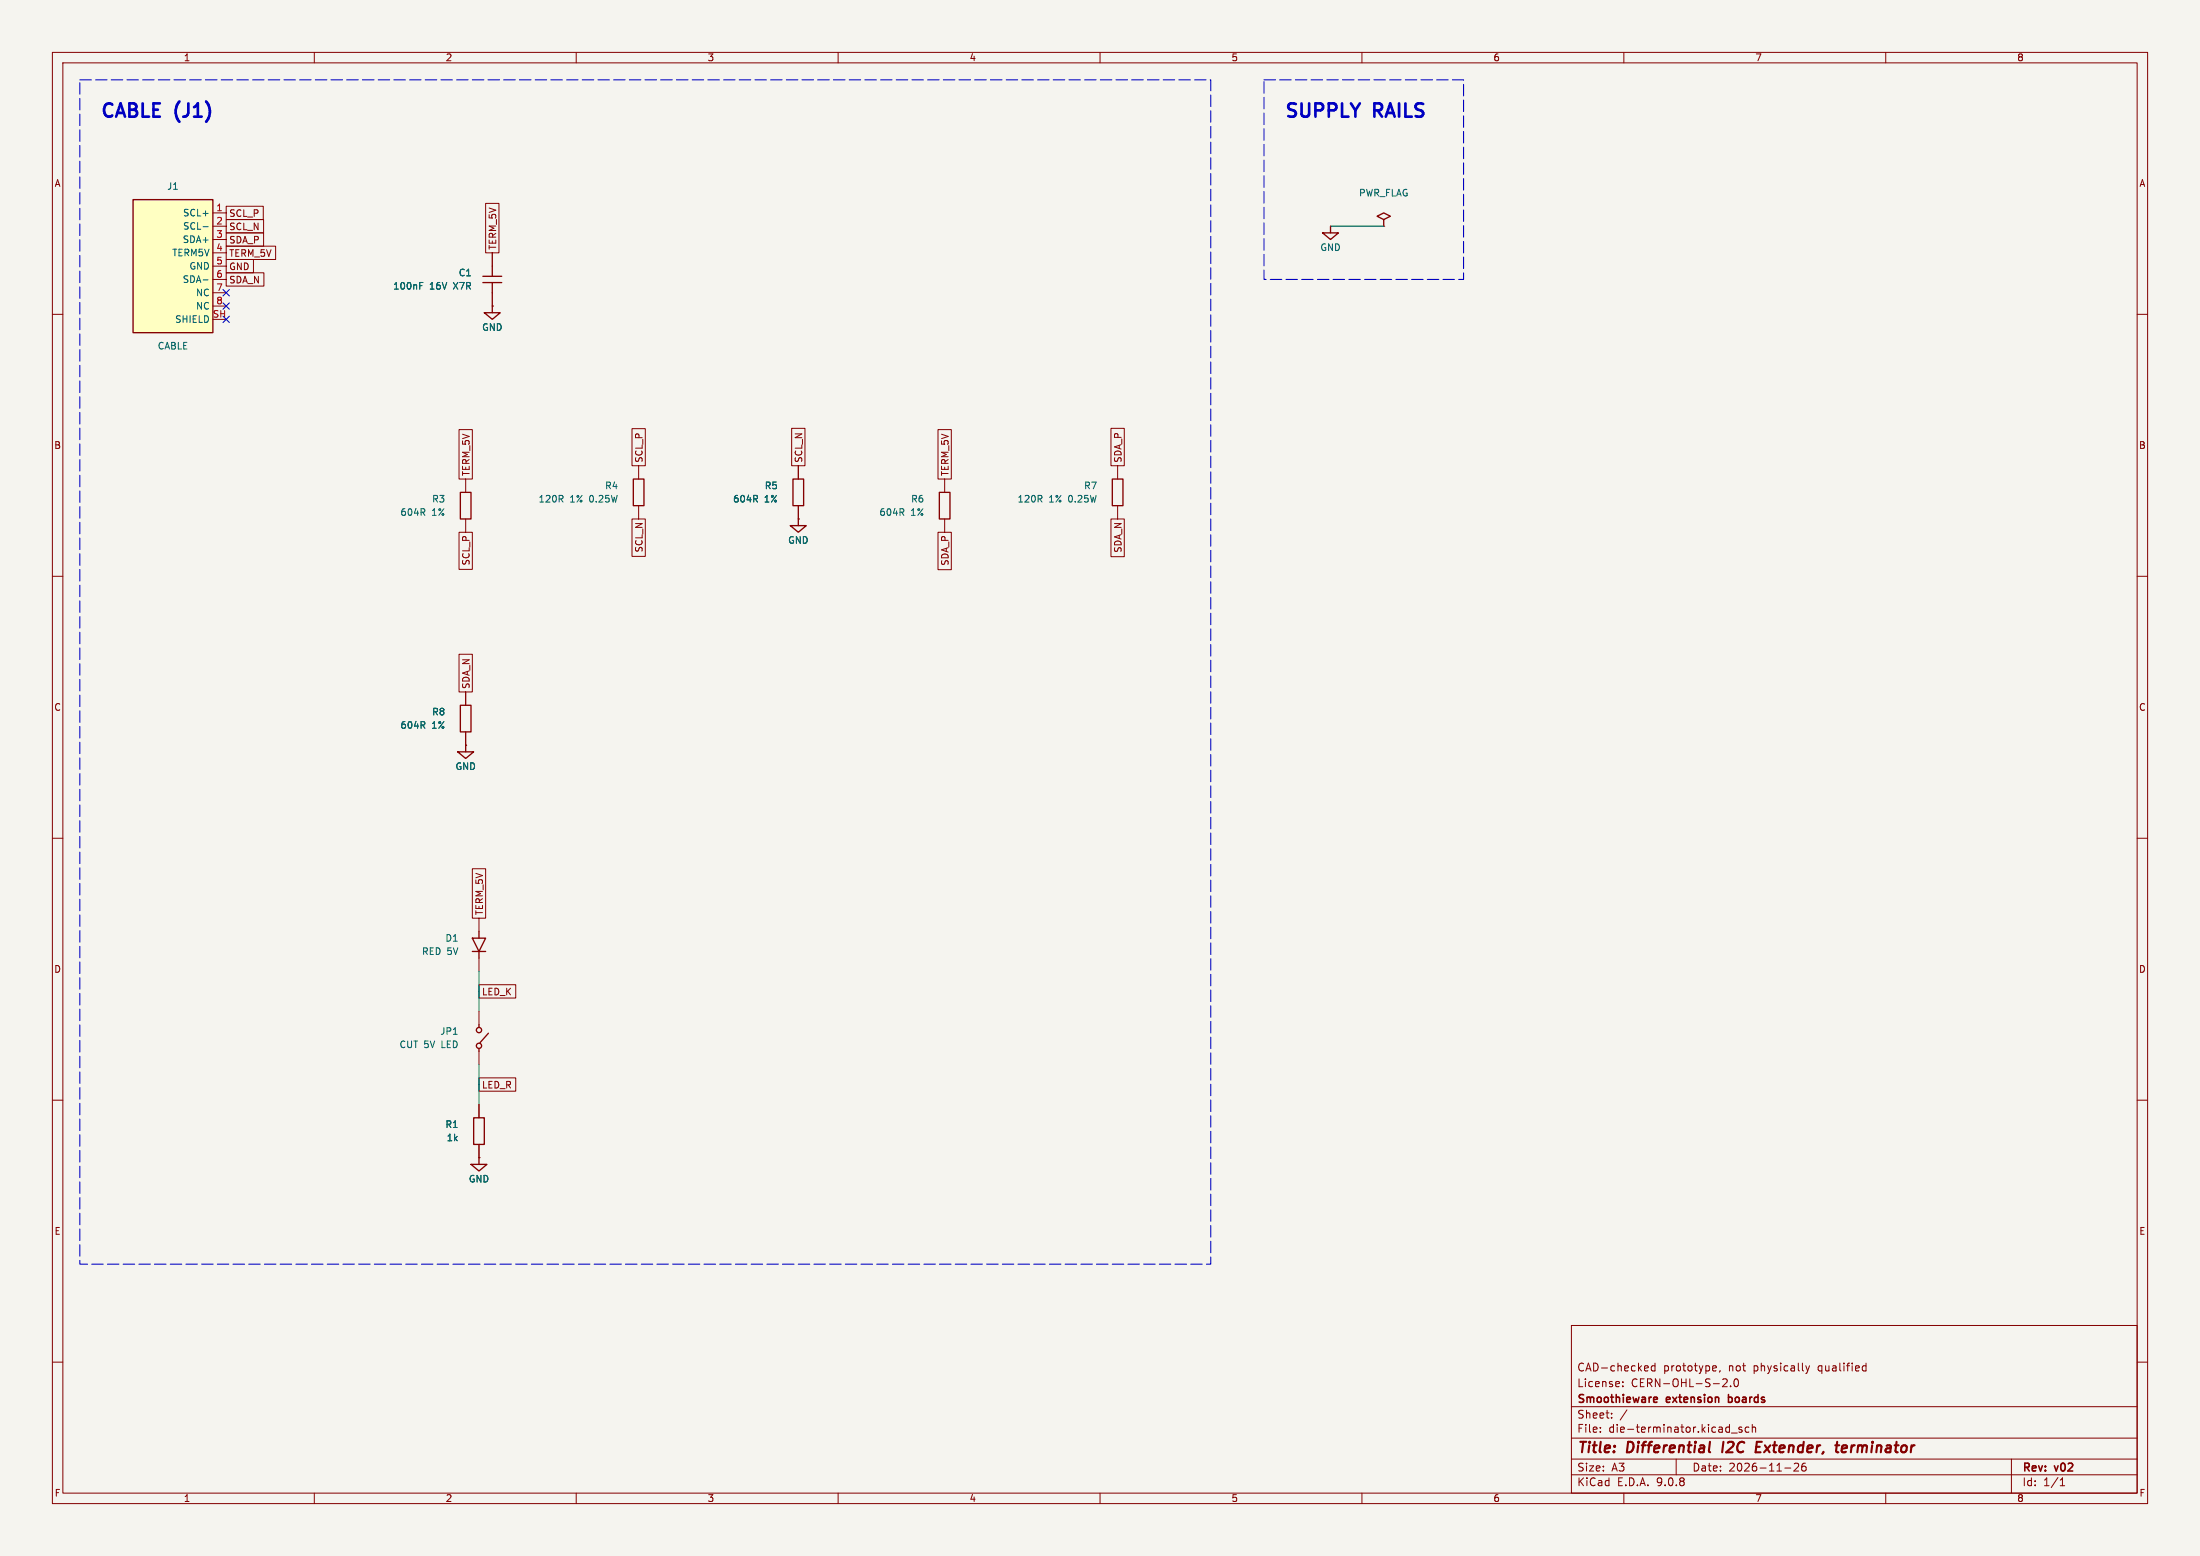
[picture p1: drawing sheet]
<svg xmlns="http://www.w3.org/2000/svg" width="420mm" height="297mm" viewBox="0 0 420 297" stroke-linecap="round" stroke-linejoin="round" font-family="sans-serif">
<path d="M0 0h420v297h-420z" fill="#f5f4ef" stroke="#f5f4ef" stroke-width=".19"/>
<g fill="none" stroke="#840000" stroke-width=".19">
<path d="M10 10h400v277h-400zM12 12h396v273h-396zM60 10v2M110 10v2M160 10v2M210 10v2M260 10v2M310 10v2M360 10v2M94 58.4h.1M94 48.3v2.5M94 55.9v2.5"/>
<path d="M10 60h2M408 60h2M10 110h2M408 110h2M10 160h2M408 160h2M91.4 175.3v2.5M91.4 182.9v2.5M10 210h2M408 210h2M300 253h108v32h-108zM10 260h2"/>
<path d="M300 278.5h108M300 274.5h108M300 268.5h108M305.5 273.2v.2M305.5 272.5v.1M307.7 270.5v.2M307.7 269.8v.1M309.8 264.5v.2M309.8 263.8v.1M310.6 269.1l-1.3 1.9M314.4 260.7l.3 .3-.8 .2M314.6 261.6l-.2 .1"/>
<path d="M315.9 260.2v1.5M315.9 260.8l-.4-.1-.3 .3 .2 .6h.5M320 278.5v3M327.2 260.7l.4 .1 .1 .2-.8 .2M327.6 261.6l-.4 .1M328.4 261.6l-.2 .3M328.9 263.3l.5-.1 .3 .1v.3l-.9 1.1h.9M330.4 264.5v.2M330.5 273.5h1.2M331.2 263.3l.2-.1a.8 .8 0 0 1 .5 .7 .8 .8 0 0 1-.5 .8l-.2-.2-.2-.4zM332.5 272.5l-.3-.1-.3 .2 .1 .2 .5 .2v.3h-.6M333.9 272.5l-.5-.1-.2 .3 .1 .6h.6"/>
<path d="M334.5 272.5l.2-.1 .4 .1 .1 .9M334.5 271.9v1.5M342.7 279.3l-.2 .1M343.1 279.3l.3 .3-.1 .3-.9 .9h1M344.4 279.3l-.2 .1a1.01 1.01 0 0 0 0 1.4l.5-.2 .1-.5-.3-.2h-.4l-.2 .2M344.7 260.7l.4 1M345.1 261.7l-.4 .5M345.4 260.7l-.3 1M355.7 261.6h.5M355.7 260.8h.5M356.2 260.2v1.5M384 278.5v6.5"/>
<path d="M408 260h2M60 285v2M110 285v2M160 285v2M210 285v2M260 285v2M300 281.5h108M310 285v2M340.7 280.2h1.2M360 285v2M393.3 283.6h.9M393.3 282.5l.4-.4v1.5"/>
</g>
<path d="M326.3 277.1l.2 .1M326.4 275.2l-.2 1.7M329 275.2l-.2 2M335.3 276.2h.6M336.3 275.2h-.9l-.3 2h1M350.4 275.9h.7M350.7 275.2l-.2 1.7 .1 .2 .4 .1M352.4 275.9l-.6 .1-.2 .9 .2 .3 .6-.1M352.6 276.3l-1 .2" fill="none" stroke="#840000" stroke-width=".4"/>
<path d="M315.9 266.7l.4 .1 .1 .2-.7 .2M316.3 267.6l-.4 .1M330 266.2v1.5M330 267.6l.1 .1M330.1 266.7l-.1 .1" fill="none" stroke="#840000" stroke-width=".3"/>
<path d="M92.2 52.7h3.6M92.2 53.9h3.6M92.5 59.7h3l-1.5 1.3zM94 50.8v1.9M94 53.9v2M94 58.4v1.3M90.2 179.1h2.5l-1.3 2.5zM91.4 177.8v1.3M90.2 181.6h2.5M91.4 181.6v1.3" fill="none" stroke="#840000" stroke-width=".25"/>
<path d="M80.1 54.5h.5M80.1 53.9h.6" fill="none" stroke="#006464" stroke-width=".19"/>
<path d="M25.4 38.1h15.2v25.4h-15.2z" fill="#ffffc2"/>
<g fill="none" stroke="#840000" stroke-width=".25">
<path d="M25.4 38.1h15.2v25.4h-15.2zM252.5 44.5h3l-1.5 1.2zM254 43.2v1.3M264.2 41.9l1.2-.6-1.2-.7-1.3 .7 1.3 .6v1.3M87.9 94h2v5.1h-2zM120.9 91.4h2v5.1h-2zM151.4 91.4h2v5.1h-2zM152.4 99.1v1.2M179.3 94h2.1v5.1h-2.1zM212.3 91.4h2.1v5.1h-2.1zM150.9 100.3h3l-1.5 1.3zM87.9 134.6h2v5.1h-2z"/>
<path d="M87.4 143.5h3l-1.5 1.3zM88.9 142.2v1.3M91.4 195.6v.5M93.2 197.2l-1.6 1.8M90.4 213.4h2.1v5h-2.1zM91.4 200.1v.6M89.9 222.2h3.1l-1.6 1.3zM91.4 221v1.2"/>
<circle cx="91.4" cy="199.6" r=".5"/>
<circle cx="91.4" cy="196.6" r=".5"/>
</g>
<g fill="none" stroke="#840000" stroke-width=".19">
<path d="M43.2 39.4h7.1v2.5h-7.1zM92.7 38.8h2.6v9.5h-2.6zM40.6 40.6h2.6M40.6 43.2h2.6M40.6 45.7h2.6M40.6 48.3h2.6M40.6 50.8h2.6M40.6 53.3h2.6M40.6 55.9h2.6M40.6 58.4h2.6M43.2 41.9h7.1v2.6h-7.1zM43.2 52.1h7.2v2.5h-7.2z"/>
<path d="M43.2 44.4h7.1v2.6h-7.1zM43.2 47h9.4v2.5h-9.4zM43.2 49.5h5.2v2.6h-5.2zM94 58.4h.1M94 48.3v2.5M94 55.9v2.5M254 43.2h.1M264.2 43.2h.1M87.6 82h2.6v9.4h-2.6zM88.9 91.4v2.6M88.9 99.1v2.5M120.6 99.1h2.6v7.1h-2.6z"/>
<path d="M120.6 81.8h2.6v7.1h-2.6zM121.9 88.9v2.5M121.9 96.5v2.6M151.1 81.8h2.6v7.1h-2.6zM152.4 99.1h.1M152.4 88.9v2.5M152.4 96.5v2.6M179.1 82h2.5v9.4h-2.5zM180.3 91.4v2.6M180.3 99.1v2.5M212.1 99.1h2.5v7.2h-2.5zM212.1 81.8h2.5v7.1h-2.5z"/>
<path d="M213.4 88.9v2.5M213.4 96.5v2.6M87.6 101.6h2.6v7.1h-2.6zM179.1 101.6h2.5v7.1h-2.5zM87.6 124.9h2.6v7.2h-2.6zM88.9 132.1v2.5M88.9 139.7v2.5M88.9 142.2h.1M90.2 165.8h2.5v9.5h-2.5zM91.4 188h7.1v2.5h-7.1zM91.4 193v2.6M91.4 205.7h7.1v2.6h-7.1z"/>
<path d="M91.4 200.7v2.5M91.4 210.8v2.6M91.4 218.4v2.6M91.4 221h.1"/>
</g>
<path d="M38.8 43.3h.9M38.8 53.4h.9M80.1 54.5h.5M80.1 53.9h.6" fill="none" stroke="#006464" stroke-width=".19"/>
<path d="M254 43.2h10.2M91.4 185.4v7.6M91.4 203.2v7.6" fill="none" stroke="#009600" stroke-width=".19"/>
<path d="M42.6 57.8l1.2 1.2M42.6 55.3l1.2 1.2M43.8 57.8l-1.2 1.2M43.8 55.3l-1.2 1.2M42.6 60.4l1.2 1.2M43.8 60.4l-1.2 1.2" fill="none" stroke="#000084" stroke-width=".19"/>
<path d="M15.2 15.2h215.9v226.1h-215.9zM241.3 15.2h38.1v38.1h-38.1z" fill="none" stroke="#0000c2" stroke-width=".2" stroke-dasharray="2.2 .8"/>
<g font-size="3.5" fill="#0000c2">
<text x="19" y="22.6">CABLE (J1)</text>
<text x="245.1" y="22.6">SUPPLY</text>
<text x="262.5" y="22.6">RAILS</text>
</g>
<g font-size="2.8" fill="#840000">
<text x="301" y="277.9">Title:</text>
<text x="310.6" y="277.9">Differential</text>
<text x="329.6" y="277.9">I2C</text>
<text x="336.8" y="277.9">Extender,</text>
<text x="353" y="277.9">terminator</text>
</g>
<g font-size="2.1" fill="#840000">
<text x="301" y="262">CAD-checked</text>
<text x="317.5" y="262">prototype,</text>
<text x="330" y="262">not</text>
<text x="334.9" y="262">physically</text>
<text x="347.3" y="262">qualified</text>
<text x="301" y="268.2">Smoothieware</text>
<text x="301" y="265">License:</text>
<text x="311.4" y="265">CERN-OHL-S-2.0</text>
<text x="318.2" y="268.2">extension</text>
<text x="330.6" y="268.2">boards</text>
<text x="301" y="273.7">File:</text>
<text x="301" y="271">Sheet:</text>
<text x="307.1" y="273.7">die-terminator.kicad_sch</text>
<text x="301" y="281.1">Size:</text>
<text x="307.6" y="281.1">A3</text>
<text x="323" y="281.1">Date:</text>
<text x="330" y="281.1">2026-11-26</text>
<text x="386" y="281.3">Rev:</text>
<text x="392.4" y="281.3">v02</text>
<text x="301" y="283.9">KiCad</text>
<text x="308.7" y="283.9">E.D.A.</text>
<text x="316.3" y="283.9">9.0.8</text>
<text x="386" y="283.9">Id:</text>
<text x="390.1" y="283.9">1/1</text>
</g>
<g font-size="1.8" fill="#840000">
<text x="35" y="11.9">1</text>
<text x="85" y="11.9">2</text>
<text x="135" y="11.9">3</text>
<text x="185" y="11.9">4</text>
<text x="235" y="11.9">5</text>
<text x="285" y="11.9">6</text>
<text x="335" y="11.9">7</text>
<text x="385" y="11.9">8</text>
<text x="10.3" y="35.9">A</text>
<text x="408.3" y="35.9">A</text>
<text x="43.7" y="41.6">SCL_P</text>
<text x="43.7" y="44.1">SCL_N</text>
<text x="43.7" y="46.7">SDA_P</text>
<text x="94.9" y="47.8" transform="rotate(-90 94.9 47.8)">TERM_5V</text>
<text x="43.7" y="49.2">TERM_5V</text>
<text x="43.7" y="51.8">GND</text>
<text x="43.7" y="54.3">SDA_N</text>
<text x="10.3" y="85.9">B</text>
<text x="122.9" y="88.4" transform="rotate(-90 122.9 88.4)">SCL_P</text>
<text x="153.4" y="88.4" transform="rotate(-90 153.4 88.4)">SCL_N</text>
<text x="214.3" y="88.4" transform="rotate(-90 214.3 88.4)">SDA_P</text>
<text x="408.2" y="85.9">B</text>
<text x="89.9" y="91" transform="rotate(-90 89.9 91)">TERM_5V</text>
<text x="181.3" y="91" transform="rotate(-90 181.3 91)">TERM_5V</text>
<text x="122.9" y="105.5" transform="rotate(-90 122.9 105.5)">SCL_N</text>
<text x="214.3" y="105.6" transform="rotate(-90 214.3 105.6)">SDA_N</text>
<text x="89.9" y="108" transform="rotate(-90 89.9 108)">SCL_P</text>
<text x="181.3" y="108.1" transform="rotate(-90 181.3 108.1)">SDA_P</text>
<text x="89.9" y="131.6" transform="rotate(-90 89.9 131.6)">SDA_N</text>
<text x="10.3" y="135.9">C</text>
<text x="408.2" y="135.9">C</text>
<text x="92.4" y="174.8" transform="rotate(-90 92.4 174.8)">TERM_5V</text>
<text x="10.3" y="185.9">D</text>
<text x="408.2" y="185.9">D</text>
<text x="91.9" y="190.2">LED_K</text>
<text x="91.9" y="208">LED_R</text>
<text x="10.3" y="235.9">E</text>
<text x="408.3" y="235.9">E</text>
<text x="10.3" y="285.9">F</text>
<text x="35" y="286.9">1</text>
<text x="85" y="286.9">2</text>
<text x="135" y="286.9">3</text>
<text x="185" y="286.9">4</text>
<text x="235" y="286.9">5</text>
<text x="285" y="286.9">6</text>
<text x="335" y="286.9">7</text>
<text x="385" y="286.9">8</text>
<text x="408.3" y="285.9">F</text>
</g>
<g font-size="1.8" fill="#006464">
<text x="31.8" y="36.4">J1</text>
<text x="34.8" y="41.5">SCL+</text>
<text x="259.3" y="37.7">PWR_FLAG</text>
<text x="34.8" y="46.6">SDA+</text>
<text x="34.8" y="44">SCL-</text>
<text x="32.8" y="49.1">TERM5V</text>
<text x="36.1" y="51.7">GND</text>
<text x="87.5" y="52.9">C1</text>
<text x="252" y="48.1">GND</text>
<text x="34.8" y="54.2">SDA-</text>
<text x="37.3" y="56.7">NC</text>
<text x="37.3" y="59.3">NC</text>
<text x="75" y="55.5">100nF</text>
<text x="82" y="55.5">16V</text>
<text x="86.7" y="55.5">X7R</text>
<text x="33.3" y="61.8">SHIELD</text>
<text x="91.9" y="63.3">GND</text>
<text x="30" y="66.9">CABLE</text>
<text x="115.4" y="93.6">R4</text>
<text x="145.9" y="93.6">R5</text>
<text x="206.9" y="93.6">R7</text>
<text x="76.4" y="98.7">604R</text>
<text x="82.4" y="96.1">R3</text>
<text x="82.4" y="98.7">1%</text>
<text x="102.7" y="96.1">120R</text>
<text x="108.8" y="96.1">1%</text>
<text x="112.6" y="96.1">0.25W</text>
<text x="139.9" y="96.1">604R</text>
<text x="145.9" y="96.1">1%</text>
<text x="167.8" y="98.7">604R</text>
<text x="173.8" y="96.1">R6</text>
<text x="173.9" y="98.7">1%</text>
<text x="194.2" y="96.1">120R</text>
<text x="200.2" y="96.1">1%</text>
<text x="204.1" y="96.1">0.25W</text>
<text x="150.4" y="104">GND</text>
<text x="82.4" y="136.8">R8</text>
<text x="76.4" y="139.3">604R</text>
<text x="82.4" y="139.3">1%</text>
<text x="86.9" y="147.2">GND</text>
<text x="84.9" y="179.9">D1</text>
<text x="80.5" y="182.5">RED 5V</text>
<text x="84" y="197.7">JP1</text>
<text x="76.2" y="200.3">CUT 5V</text>
<text x="84.4" y="200.3">LED</text>
<text x="84.9" y="215.5">R1</text>
<text x="85.2" y="218">1k</text>
<text x="89.4" y="225.9">GND</text>
</g>
<g font-size="1.8" fill="#a90000">
<text x="41.2" y="40.4">1</text>
<text x="41.2" y="42.9">2</text>
<text x="41.2" y="45.5">3</text>
<text x="41.2" y="48">4</text>
<text x="41.2" y="50.5">5</text>
<text x="41.2" y="53.1">6</text>
<text x="41.2" y="55.6">7</text>
<text x="41.2" y="58.2">8</text>
<text x="40.5" y="60.7">SH</text>
</g>
</svg>
